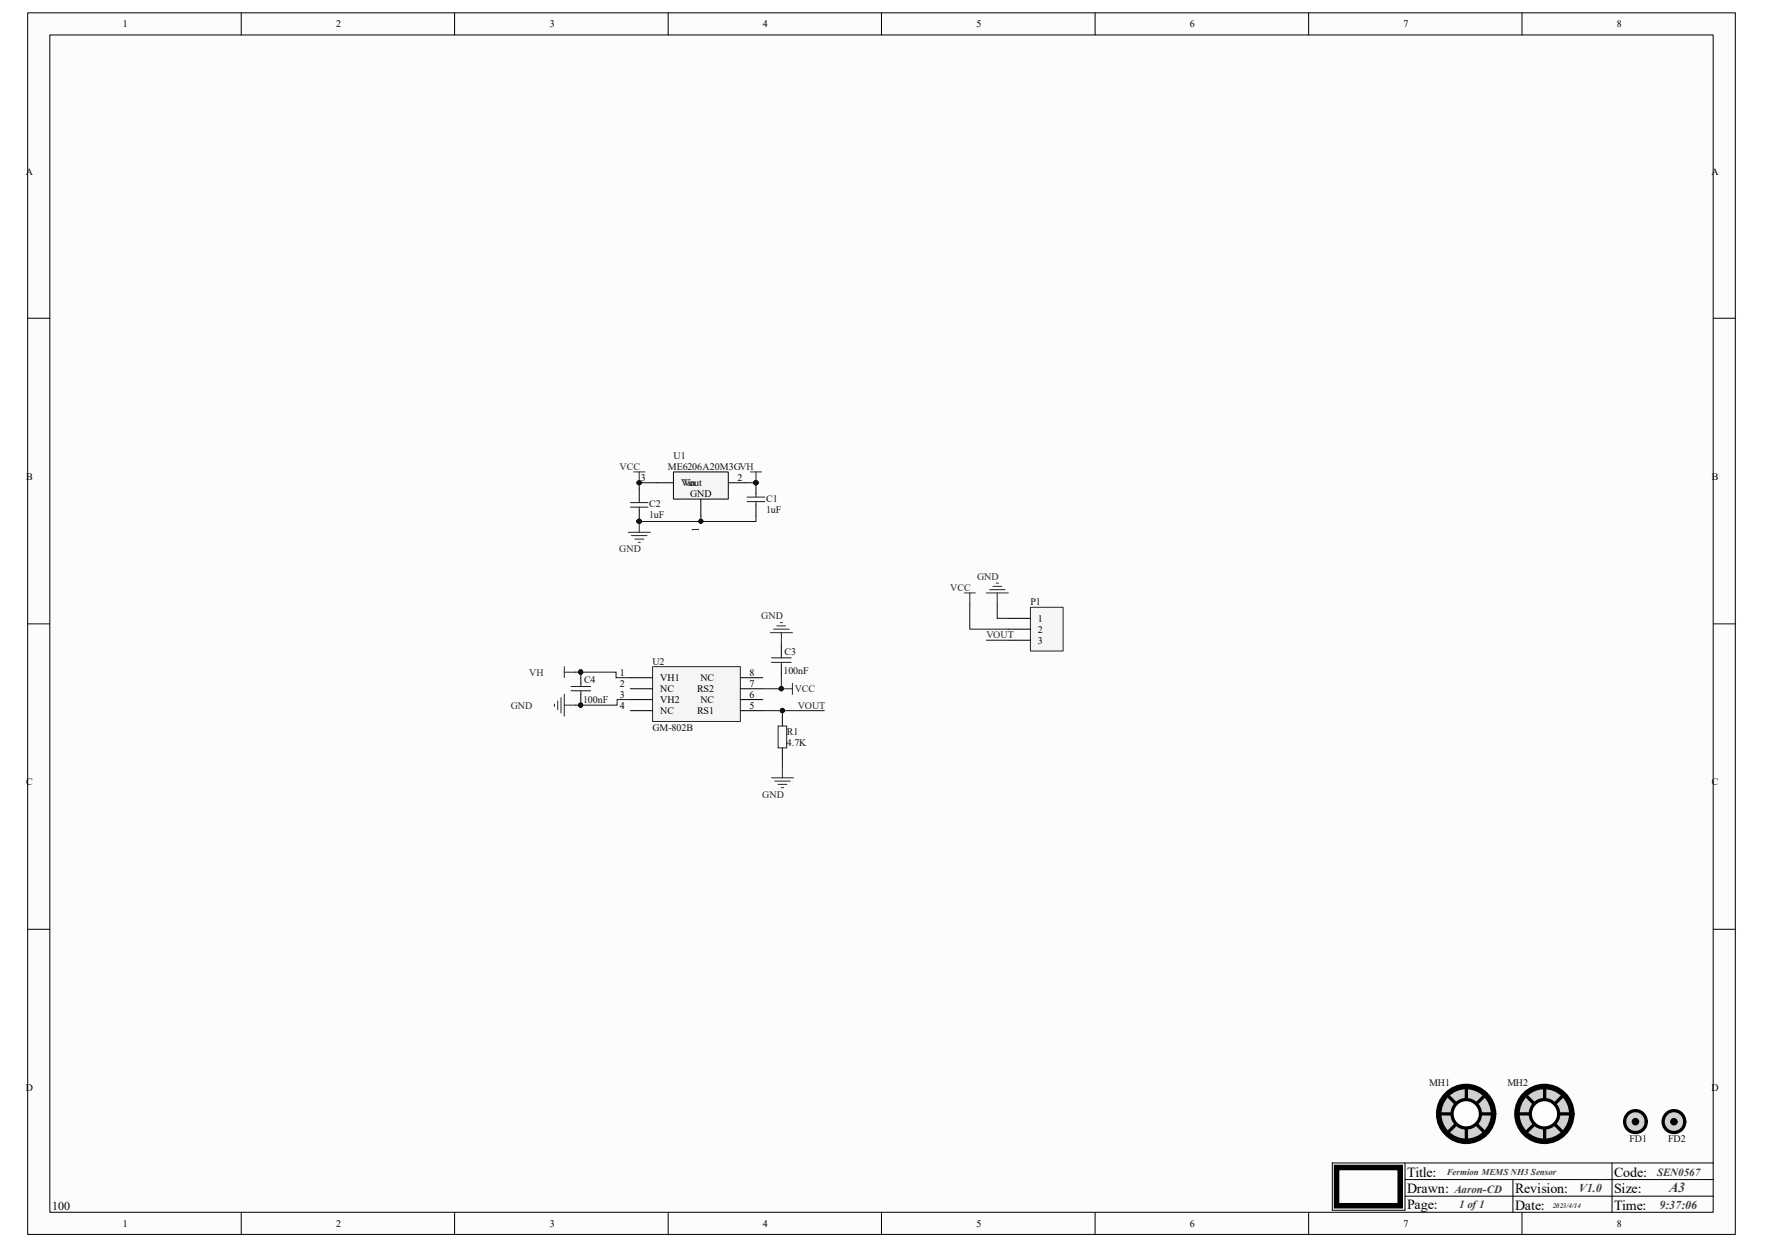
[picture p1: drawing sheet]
<svg xmlns="http://www.w3.org/2000/svg" width="297mm" height="210mm" viewBox="0 0 297 210" stroke-linecap="round" stroke-linejoin="round" font-family="sans-serif">
<path d="M4.7 2.2h287.3v205.5h-287.3z" fill="#fcfcfc"/>
<path d="M4.7 2.2h287.3v205.5h-287.3z" fill="none" stroke="#000" stroke-width=".17"/>
<path d="M8.4 5.9h279.9v198.1h-279.9z" fill="#fcfcfc"/>
<g fill="none" stroke="#000" stroke-width=".17">
<path d="M8.4 5.9h279.9v198.1h-279.9zM40.6 2.2v3.7M76.5 2.2v3.7M112.4 2.2v3.7M148.3 2.2v3.7M184.3 2.2v3.7M220.2 2.2v3.7M256.1 2.2v3.7M4.7 53.6h3.7M288.3 53.6h3.8M4.7 105h3.7M288.3 105h3.8"/>
<path d="M4.7 156.4h3.7M288.3 156.4h3.8M236.4 195.7v8h-12.2v-8h64.1M236.4 198.5h51.9M254.6 198.5v5.5M271.3 195.7v8.3M40.6 204v3.8M76.5 204v3.8M112.4 204v3.8M148.3 204v3.8M184.3 204v3.8M220.2 204v3.8"/>
<path d="M236.4 201.3h51.9M256.1 204v3.8"/>
</g>
<path d="M224.9 196.5h10.7v6.4h-10.7z" fill="none" stroke="#000" stroke-width=".93"/>
<circle cx="275.2" cy="188.7" r="1.83" fill="#d0d0d0"/>
<circle cx="275.2" cy="188.7" r="1.83" fill="none" stroke="#000" stroke-width=".55"/>
<circle cx="275.2" cy="188.8" r=".55" fill="#000"/>
<circle cx="275.2" cy="188.8" r=".55" fill="none" stroke="#000" stroke-width=".17"/>
<circle cx="281.7" cy="188.7" r="1.83" fill="#d0d0d0"/>
<circle cx="281.7" cy="188.7" r="1.83" fill="none" stroke="#000" stroke-width=".55"/>
<circle cx="281.7" cy="188.8" r=".55" fill="#000"/>
<circle cx="281.7" cy="188.8" r=".55" fill="none" stroke="#000" stroke-width=".17"/>
<path d="M173.4 102.2h5.5v7.4h-5.5z" fill="#f5f5f5"/>
<path d="M162.3 99.8h1.8M163.2 99.8v1.8M166 99.8h3.7M166.5 99.2h2.6M167.1 98.7h1.5M167.6 98.1h.4M167.8 99.8v1.8M173.4 102.2h5.5v7.4h-5.5z" fill="none" stroke="#262626" stroke-width=".17"/>
<path d="M169.7 104.1h3.7M169.7 105.9h3.7M169.7 107.7h3.7" fill="none" stroke="#000" stroke-width=".17"/>
<circle cx="259.9" cy="187.5" r="4.6" fill="#d0d0d0"/>
<circle cx="259.9" cy="187.5" r="4.6" fill="none" stroke="#000" stroke-width=".93"/>
<path d="M255.4 187.5h9M256.8 184.3l6.3 6.3M259.9 183v8.9M263.1 184.3l-6.3 6.3" fill="none" stroke="#000" stroke-width=".55"/>
<circle cx="259.9" cy="187.4" r="2.39" fill="#fefefe"/>
<circle cx="259.9" cy="187.4" r="2.39" fill="none" stroke="#000" stroke-width=".55"/>
<circle cx="246.7" cy="187.5" r="4.6" fill="#d0d0d0"/>
<circle cx="246.7" cy="187.5" r="4.6" fill="none" stroke="#000" stroke-width=".93"/>
<path d="M242.3 187.5h8.9M243.6 184.3l6.3 6.3M246.8 183v8.9M249.9 184.3l-6.3 6.3" fill="none" stroke="#000" stroke-width=".55"/>
<circle cx="246.7" cy="187.4" r="2.39" fill="#fefefe"/>
<circle cx="246.7" cy="187.4" r="2.39" fill="none" stroke="#000" stroke-width=".55"/>
<path d="M113.3 79.4h9.3v4.6h-9.3z" fill="#f5f5f5"/>
<path d="M113.3 79.4h9.3v4.6h-9.3zM110.5 81.2h2.8M117.9 84v2.8M122.6 81.2h2.7" fill="none" stroke="#000" stroke-width=".17"/>
<path d="M126.3 79.4h1.8M127.2 79.4v1.8" fill="none" stroke="#262626" stroke-width=".17"/>
<circle cx="127.2" cy="81.2" r=".35" fill="#0e0e0e"/>
<circle cx="127.2" cy="81.2" r=".35" fill="none" stroke="#0e0e0e" stroke-width=".17"/>
<path d="M106.6 79.4h1.9M107.6 79.4v1.8" fill="none" stroke="#262626" stroke-width=".17"/>
<circle cx="107.6" cy="81.2" r=".35" fill="#0e0e0e"/>
<circle cx="107.6" cy="81.2" r=".35" fill="none" stroke="#0e0e0e" stroke-width=".17"/>
<path d="M105.7 89.6h3.7M106.3 90.1h2.6M106.8 90.7h1.5M107.4 91.3h.3M107.6 87.8v1.8" fill="none" stroke="#262626" stroke-width=".17"/>
<circle cx="107.6" cy="87.7" r=".35" fill="#0e0e0e"/>
<circle cx="107.6" cy="87.7" r=".35" fill="none" stroke="#0e0e0e" stroke-width=".17"/>
<path d="M107.6 82.2v1.8M107.6 85.9v1.9" fill="none" stroke="#000" stroke-width=".17"/>
<circle cx="107.6" cy="87.7" r=".35" fill="#0e0e0e"/>
<circle cx="107.6" cy="87.7" r=".35" fill="none" stroke="#0e0e0e" stroke-width=".17"/>
<path d="M106.1 85.3h3M106.1 84.6h3M107.6 84v.6M107.6 85.3v.6" fill="none" stroke="#1c1c1c" stroke-width=".17"/>
<circle cx="107.6" cy="87.7" r=".35" fill="#0e0e0e"/>
<circle cx="107.6" cy="87.7" r=".35" fill="none" stroke="#0e0e0e" stroke-width=".17"/>
<path d="M127.2 81.2v1.9" fill="none" stroke="#000" stroke-width=".17"/>
<circle cx="127.2" cy="81.2" r=".35" fill="#0e0e0e"/>
<circle cx="127.2" cy="81.2" r=".35" fill="none" stroke="#0e0e0e" stroke-width=".17"/>
<path d="M127.2 85v1.8" fill="none" stroke="#000" stroke-width=".17"/>
<path d="M125.7 84.4h3M125.7 83.7h3M127.2 83.1v.6M127.2 84.4v.6" fill="none" stroke="#1c1c1c" stroke-width=".17"/>
<circle cx="127.2" cy="81.2" r=".35" fill="#0e0e0e"/>
<circle cx="127.2" cy="81.2" r=".35" fill="none" stroke="#0e0e0e" stroke-width=".17"/>
<path d="M109.8 112.2h14.8v9.2h-14.8z" fill="#f5f5f5"/>
<path d="M93.3 118.5v.4M93.9 117.9v1.5M94.4 117.4v2.6M95 112.2v1.8M95 116.8v3.7M95 113.1h1.8M95 118.7h1.8M109.8 112.2h14.8v9.2h-14.8z" fill="none" stroke="#262626" stroke-width=".17"/>
<path d="M97.7 116.8v1.9M106.1 114h3.7M106.1 115.9h3.7M106.1 117.7h3.7M106.1 119.6h3.7M124.6 114h3.8M124.6 115.9h3.8M124.6 117.7h3.8M124.6 119.6h3.8" fill="none" stroke="#000" stroke-width=".17"/>
<circle cx="97.7" cy="118.7" r=".34" fill="#0e0e0e"/>
<circle cx="97.7" cy="118.7" r=".34" fill="none" stroke="#0e0e0e" stroke-width=".17"/>
<path d="M97.7 113.1v1.9" fill="none" stroke="#000" stroke-width=".17"/>
<circle cx="97.7" cy="113.1" r=".35" fill="#0e0e0e"/>
<circle cx="97.7" cy="113.1" r=".35" fill="none" stroke="#0e0e0e" stroke-width=".17"/>
<path d="M96.1 115.5h3.3M96.1 116.2h3.3M97.7 115v.5M97.7 116.2v.6" fill="none" stroke="#1c1c1c" stroke-width=".17"/>
<circle cx="97.7" cy="118.7" r=".34" fill="#0e0e0e"/>
<circle cx="97.7" cy="118.7" r=".34" fill="none" stroke="#0e0e0e" stroke-width=".17"/>
<circle cx="97.7" cy="113.1" r=".35" fill="#0e0e0e"/>
<g fill="none" stroke="#0e0e0e" stroke-width=".17">
<path d="M125.3 81.2h1.9"/>
<circle cx="97.7" cy="113.1" r=".35"/>
</g>
<path d="M163.2 101.6v4.3h6.5M166 107.7h3.7M167.8 101.6v2.5h1.9" fill="none" stroke="#151515" stroke-width=".17"/>
<circle cx="127.2" cy="81.2" r=".35" fill="#0e0e0e"/>
<g fill="none" stroke="#0e0e0e" stroke-width=".17">
<path d="M110.5 81.2h-2.9v1"/>
<circle cx="127.2" cy="81.2" r=".35"/>
</g>
<circle cx="107.6" cy="81.2" r=".35" fill="#0e0e0e"/>
<g fill="none" stroke="#0e0e0e" stroke-width=".17">
<path d="M127.2 86.8v1h-9.3"/>
<circle cx="107.6" cy="81.2" r=".35"/>
</g>
<circle cx="117.9" cy="87.7" r=".34" fill="#0e0e0e"/>
<g fill="none" stroke="#0e0e0e" stroke-width=".17">
<path d="M117.9 86.8v1h-10.3"/>
<circle cx="117.9" cy="87.7" r=".34"/>
</g>
<circle cx="107.6" cy="87.7" r=".35" fill="#0e0e0e"/>
<circle cx="107.6" cy="87.7" r=".35" fill="none" stroke="#0e0e0e" stroke-width=".17"/>
<circle cx="117.9" cy="87.7" r=".34" fill="#0e0e0e"/>
<circle cx="117.9" cy="87.7" r=".34" fill="none" stroke="#0e0e0e" stroke-width=".17"/>
<path d="M96.8 113.1h6.9v.9h2.4" fill="none" stroke="#151515" stroke-width=".17"/>
<circle cx="97.7" cy="113.1" r=".35" fill="#0e0e0e"/>
<circle cx="97.7" cy="113.1" r=".35" fill="none" stroke="#0e0e0e" stroke-width=".17"/>
<path d="M106.1 117.7h-2.3v1h-7" fill="none" stroke="#151515" stroke-width=".17"/>
<circle cx="97.7" cy="118.7" r=".34" fill="#0e0e0e"/>
<circle cx="97.7" cy="118.7" r=".34" fill="none" stroke="#0e0e0e" stroke-width=".17"/>
<path d="M131.5 108.3v1.9M131.5 112v1.9" fill="none" stroke="#000" stroke-width=".17"/>
<path d="M129.8 110.7h3.3M129.8 111.5h3.3M131.5 110.2v.5M131.5 111.5v.5" fill="none" stroke="#1c1c1c" stroke-width=".17"/>
<path d="M131.5 113.9v2h-3.1" fill="none" stroke="#151515" stroke-width=".17"/>
<circle cx="131.5" cy="115.9" r=".36" fill="#0e0e0e"/>
<circle cx="131.5" cy="115.9" r=".36" fill="none" stroke="#0e0e0e" stroke-width=".17"/>
<path d="M131.5 115.9h1.8M133.3 115v1.8" fill="none" stroke="#262626" stroke-width=".17"/>
<circle cx="131.5" cy="115.9" r=".36" fill="#0e0e0e"/>
<circle cx="131.5" cy="115.9" r=".36" fill="none" stroke="#0e0e0e" stroke-width=".17"/>
<path d="M129.6 106.5h3.7M130.2 105.9h2.6M130.7 105.3h1.5M131.3 104.8h.4M131.5 106.5v1.8M129.8 130.9h3.7M130.4 131.4h2.6M130.9 132h1.5M131.5 132.5h.4M131.7 129v1.9" fill="none" stroke="#262626" stroke-width=".17"/>
<path d="M131.7 120.4v1.8M131.7 125.9v1.9" fill="none" stroke="#000" stroke-width=".17"/>
<path d="M130.9 122.2h1.5v3.7h-1.5z" fill="none" stroke="#1c1c1c" stroke-width=".17"/>
<path d="M128.4 119.6h3.3v.8M131.7 127.8v1.2" fill="none" stroke="#151515" stroke-width=".17"/>
<circle cx="131.6" cy="119.6" r=".35" fill="#0e0e0e"/>
<circle cx="131.6" cy="119.6" r=".35" fill="none" stroke="#0e0e0e" stroke-width=".17"/>
<path d="M131.7 119.4v.2" fill="none" stroke="#151515" stroke-width=".17"/>
<circle cx="131.6" cy="119.6" r=".35" fill="#0e0e0e"/>
<circle cx="131.6" cy="119.6" r=".35" fill="none" stroke="#0e0e0e" stroke-width=".17"/>
<path d="M131.7 119.6h7" fill="none" stroke="#151515" stroke-width=".17"/>
<circle cx="131.6" cy="119.6" r=".35" fill="#0e0e0e"/>
<circle cx="131.6" cy="119.6" r=".35" fill="none" stroke="#0e0e0e" stroke-width=".17"/>
<g font-size="2.4">
<text x="236.8" y="198">Title:</text>
<text x="271.6" y="198">Code:</text>
<text x="236.8" y="200.8">Drawn:</text>
<text x="236.8" y="203.4">Page:</text>
<text x="255" y="203.5">Date:</text>
<text x="255" y="200.8">Revision:</text>
<text x="271.6" y="200.8">Size:</text>
<text x="271.6" y="203.5">Time:</text>
</g>
<text font-size="2.4" fill="#3d3d3d" x="280.9" y="200.6">A3</text>
<text font-size="2" x="8.8" y="203.6">100</text>
<g font-size="2" fill="#3d3d3d">
<text x="265.7" y="200.7">V1.0</text>
<text x="279.3" y="203.4">9:37:06</text>
</g>
<g font-size="1.9" fill="#3d3d3d">
<text x="278.9" y="197.9">SEN0567</text>
<text x="244.8" y="200.7">Aaron-CD</text>
<text x="245.5" y="203.3">1 of 1</text>
</g>
<g font-size="1.7">
<text x="20.7" y="4.6">1</text>
<text x="56.6" y="4.6">2</text>
<text x="92.5" y="4.6">3</text>
<text x="128.4" y="4.6">4</text>
<text x="164.3" y="4.6">5</text>
<text x="200.2" y="4.6">6</text>
<text x="236.2" y="4.6">7</text>
<text x="272.1" y="4.6">8</text>
<text x="4.4" y="29.4">A</text>
<text x="288" y="29.4">A</text>
<text x="4.4" y="80.7">B</text>
<text x="107.9" y="80.9">3</text>
<text x="114.6" y="81.8">Vin</text>
<text x="115" y="81.8">Vout</text>
<text x="116.1" y="83.7">GND</text>
<text x="124.1" y="80.9">2</text>
<text x="288" y="80.7">B</text>
<text x="117.6" y="89.5" transform="rotate(-90 117.6 89.5)">1</text>
<text x="174.7" y="104.6">1</text>
<text x="174.7" y="106.5">2</text>
<text x="104.3" y="113.7">1</text>
<text x="126.1" y="113.7">8</text>
<text x="174.7" y="108.3">3</text>
<text x="104.3" y="115.5">2</text>
<text x="104.3" y="117.4">3</text>
<text x="104.3" y="119.3">4</text>
<text x="111.1" y="114.6">VH1</text>
<text x="111.1" y="116.5">NC</text>
<text x="111.1" y="118.3">VH2</text>
<text x="117.3" y="116.5">RS2</text>
<text x="117.9" y="118.3">NC</text>
<text x="117.9" y="114.6">NC</text>
<text x="126.1" y="119.3">5</text>
<text x="126.1" y="117.4">6</text>
<text x="126.1" y="115.5">7</text>
<text x="111.1" y="120.2">NC</text>
<text x="117.3" y="120.2">RS1</text>
<text x="4.4" y="132.2">C</text>
<text x="288" y="132.2">C</text>
<text x="4.4" y="183.6">D</text>
<text x="288" y="183.6">D</text>
<text x="20.7" y="206.5">1</text>
<text x="56.6" y="206.5">2</text>
<text x="92.5" y="206.5">3</text>
<text x="128.4" y="206.5">4</text>
<text x="164.3" y="206.5">5</text>
<text x="200.2" y="206.5">6</text>
<text x="236.2" y="206.5">7</text>
<text x="272.1" y="206.5">8</text>
</g>
<g font-size="1.7" fill="#0e0e0e">
<text x="113.3" y="77.2">U1</text>
<text x="112.4" y="79.1">ME6206A20M3GVH</text>
<text x="109.3" y="87.2">1uF</text>
<text x="109.3" y="85.3">C2</text>
<text x="128.9" y="86.3">1uF</text>
<text x="128.9" y="84.4">C1</text>
<text x="173.4" y="101.8">P1</text>
<text x="109.8" y="111.8">U2</text>
<text x="131.9" y="113.5">100nF</text>
<text x="132" y="110.2">C3</text>
<text x="98.1" y="118.3">100nF</text>
<text x="98.3" y="115">C4</text>
<text x="109.8" y="122.9">GM-802B</text>
<text x="132.4" y="125.6">4.7K</text>
<text x="132.4" y="123.7">R1</text>
<text x="240.5" y="182.8">MH1</text>
<text x="253.7" y="182.8">MH2</text>
<text x="274.2" y="192.2">FD1</text>
<text x="280.7" y="192.2">FD2</text>
</g>
<g font-size="1.7" fill="#262626">
<text x="104.3" y="79.1">VCC</text>
<text x="104.2" y="93">GND</text>
<text x="159.9" y="99.4">VCC</text>
<text x="164.5" y="97.6">GND</text>
<text x="128.1" y="104.2">GND</text>
<text x="166" y="107.4">VOUT</text>
<text x="89" y="113.7">VH</text>
<text x="85.9" y="119.3">GND</text>
<text x="133.7" y="116.5">VCC</text>
<text x="134.2" y="119.3">VOUT</text>
<text x="128.3" y="134.2">GND</text>
</g>
<text font-size="1.5" fill="#3d3d3d" x="243.5" y="197.8">Fermion MEMS NH3 Sensor</text>
<text font-size="1.2" fill="#3d3d3d" x="261.3" y="203.2">2023/4/14</text>
</svg>
